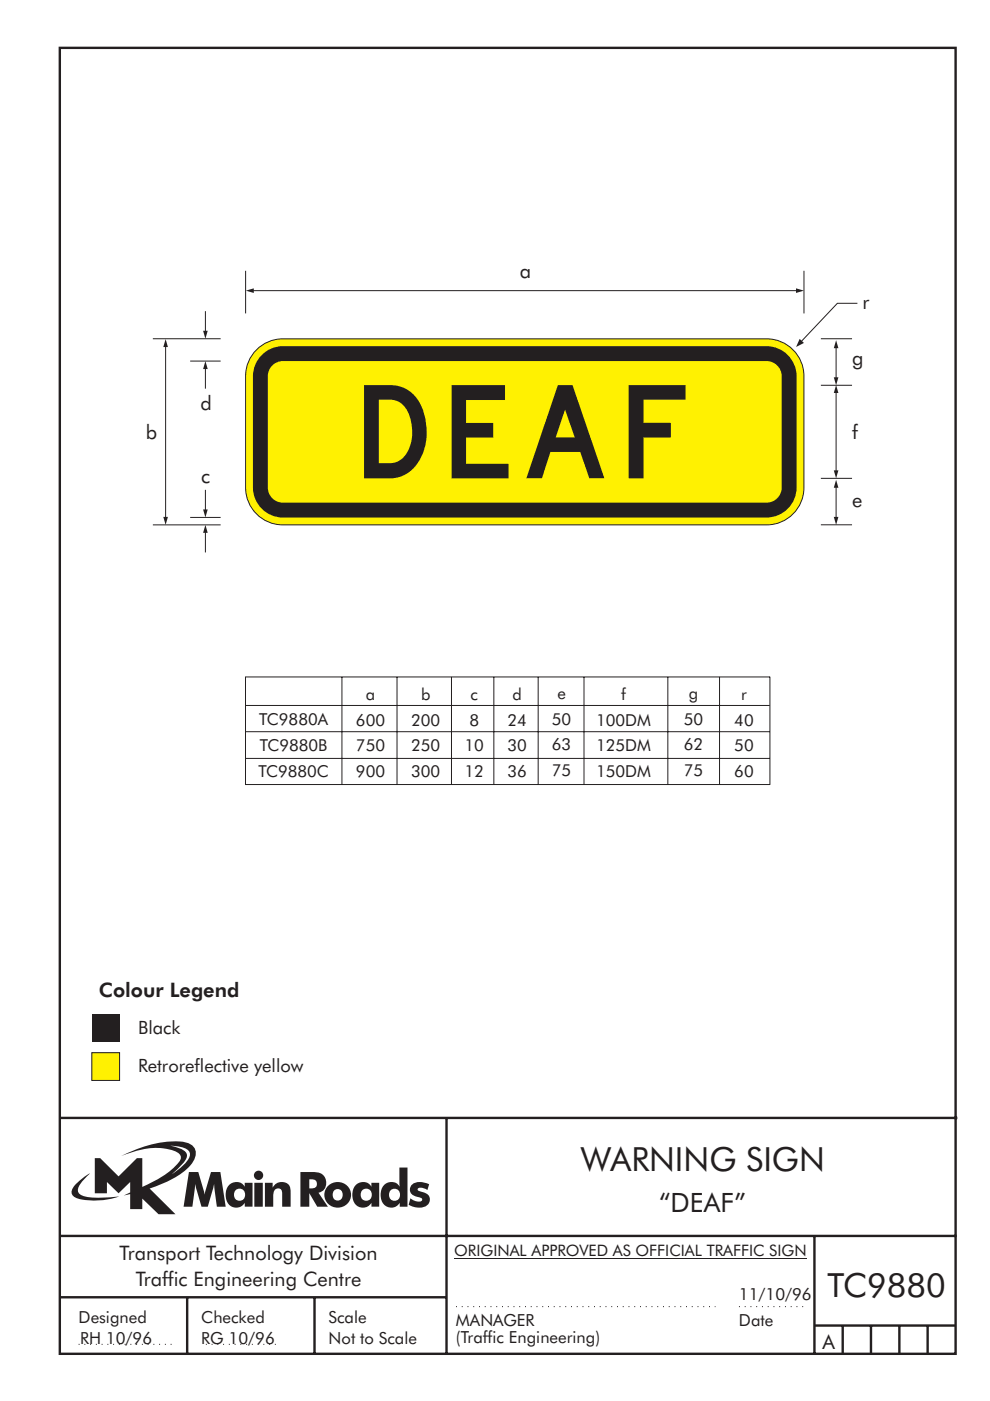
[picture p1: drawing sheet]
<svg xmlns="http://www.w3.org/2000/svg" width="210mm" height="297mm" viewBox="0 0 210 297" stroke-linecap="round" stroke-linejoin="round" font-family="sans-serif">
<g fill="none" stroke="#231f20" stroke-width=".51">
<path d="M12.7 10.1h189.9v276.9h-189.9zM12.7 237h190.3M94.7 236.9v50.1M12.7 262h190M12.7 275h82M39.7 275v12.1M66.7 275v12M172.7 262v25M172.7 281h30M178.7 281v6M184.7 281v6M190.7 281v6"/>
<path d="M196.7 281v6"/>
</g>
<path d="M96.7 277h55M156.7 277h14M16.7 285h20.3M43.6 285h15.1" fill="none" stroke="#231f20" stroke-width=".21" stroke-dasharray=".2 1" stroke-linecap="butt"/>
<path d="M36.1 242.9a5.8 5.8 0 0 1 3.9 1.1 1.58 1.58 0 0 1-.2 2l-1.1 1.2-2.3 1.8 .9-.8a6.5 6.5 0 0 0 2.3-3.2 2.43 2.43 0 0 0-2.2-1.8zM20.1 245.5v7.5h2.6v-2.4l2.4 2.4 2.5-2.4v2.2l-1.4 .7 1.4-.3v3.2h2.6v-2.3l3.4 3.3h3.6l-5.5-5.4a20.1 20.1 0 0 0 8.7-4.9 3.1 3.1 0 0 0 .7-3.8 3.8 3.8 0 0 0-3-1.3 25.1 25.1 0 0 0-12.4 3.1 16.1 16.1 0 0 1 11.1-1.1 1.56 1.56 0 0 1 1.4 1.9 17.9 17.9 0 0 1-8 5.8v-6.2h-1.2l-3.9 3.9-3.9-3.9zM16.2 251a1.82 1.82 0 0 0-.7 2.6 9.9 9.9 0 0 0 5.8 .9l2-.3 2-.5a22.2 22.2 0 0 1-7.7-.1 1.33 1.33 0 0 1-.8-2.3l1-1.2 1.3-1.3-1.4 .8zM65.6 250a1.13 1.13 0 0 1 1.2 .2 1.13 1.13 0 0 1 .3 1.2 1.26 1.26 0 0 1-1.5 .6zM63.7 248.5v7.3h1.9v-2.8l1.7 2.8h2.2l-2-2.9a2.25 2.25 0 0 0 1.6-2.7 2.25 2.25 0 0 0-2.6-1.7zM68.9 253.3a2.79 2.79 0 0 0 5.5 0 2.79 2.79 0 0 0-5.5 0zM70.9 252.3a1.15 1.15 0 0 1 1.8 1 1.15 1.15 0 0 1-1.8 1 1.46 1.46 0 0 1 0-2zM75.5 251.2a3.2 3.2 0 0 0 .4 4.6 2.13 2.13 0 0 0 2.9-.8v.8h1.6v-5h-1.7v.8a2.07 2.07 0 0 0-3.2-.4zM76.9 252.2a1.23 1.23 0 0 1 1.7 .3 1.23 1.23 0 0 1-.2 1.7 1.23 1.23 0 0 1-1.7-.1 1.54 1.54 0 0 1 .2-1.9zM84.7 247.5v4.1a2.16 2.16 0 0 0-2.3-.9 2.16 2.16 0 0 0-1.6 1.9 2.52 2.52 0 0 0 2.6 3.4 2.11 2.11 0 0 0 1.4-1v.8h1.6v-8.3zM82.9 252.3a1.24 1.24 0 0 1 1.9 1 1.24 1.24 0 0 1-1.9 1.1 1.47 1.47 0 0 1 0-2.1zM87.4 251.1a1.52 1.52 0 0 0-.4 1.7 1.52 1.52 0 0 0 1.4 .9 .82 .82 0 0 1 1.1 .8 2.07 2.07 0 0 1-2.5-.4l-.4 1.3a3.8 3.8 0 0 0 4 .2 1.56 1.56 0 0 0 .5-1.7 1.56 1.56 0 0 0-1.4-1.1 1.25 1.25 0 0 1-1.2-.6 1.21 1.21 0 0 1 1.7-.1l.4 .2 .4-1.2a3.7 3.7 0 0 0-3.6 0zM40.1 248.5l-1.2 7.3h1.9l.6-4.8 1.3 4.8h1.4l1.3-4.8 .6 4.8h1.9l-1.2-7.3h-2l-1.3 4.8-1.4-4.8zM48.7 251.2a3.2 3.2 0 0 0 .4 4.6 2.13 2.13 0 0 0 2.8-.8v.8h1.6v-5h-1.6v.8a2.07 2.07 0 0 0-3.2-.4zM50.1 252.2a1.23 1.23 0 0 1 1.6 .3 1.23 1.23 0 0 1-.2 1.7 1.23 1.23 0 0 1-1.7-.1 1.55 1.55 0 0 1 .3-1.9zM53.9 250.8v5h1.8v-5zM53.8 249.2a1 1 0 0 0 2 0 1 1 0 0 0-2 0zM56.2 250.8v5h1.7a5.4 5.4 0 0 1 .4-3.5 .91 .91 0 0 1 1.1-.2 .91 .91 0 0 1 .4 1v2.7h1.8v-2.9a2 2 0 0 0-1.4-2.3 2 2 0 0 0-2.4 1.2v-1z" fill-rule="evenodd" fill="#231f20"/>
<path d="M96.3 266.7h74.7" fill="none" stroke="#231f20" stroke-width=".21"/>
<path d="M19.5 223.2h5.9v5.9h-5.9z" fill-rule="evenodd" fill="#fff101" stroke="#231f20" stroke-width=".21"/>
<path d="M19.5 215h5.9v5.9h-5.9z" fill-rule="evenodd" fill="#231f20"/>
<g fill="none" stroke="#231f20" stroke-width=".21">
<path d="M53.7 61.6h115.2M52.1 149.6h111M52.2 155.1h111M72.5 143.5v22.9M84.2 143.5v22.9M95.7 143.5v22.9M104.7 143.5v22.9M114.1 143.5v22.9M123.8 143.5v22.9M141.6 143.5v22.9M152.6 143.5v22.9M163.2 143.5v22.9"/>
<path d="M163.2 143.5h-111.1v22.8h111.1M52.2 160.8h111"/>
</g>
<g fill="#231f20">
<path d="M52.1 61.6l1.7-.5v1z"/>
<path d="M168.8 61.1l1.7 .5-1.7 .5z"/>
</g>
<path d="M177.3 103.3v6.4" fill="none" stroke="#231f20" stroke-width=".21"/>
<g fill="#231f20">
<path d="M177.3 101.7l.5 1.7h-1z"/>
<path d="M176.8 109.6h1l-.5 1.7z"/>
</g>
<path d="M177.3 73.7v6.4" fill="none" stroke="#231f20" stroke-width=".21"/>
<g fill="#231f20">
<path d="M177.3 72.1l.5 1.7h-1z"/>
<path d="M176.8 80h1l-.5 1.7z"/>
</g>
<path d="M177.3 83.2v16.7" fill="none" stroke="#231f20" stroke-width=".21"/>
<g fill="#231f20">
<path d="M177.3 81.6l.5 1.7h-1z"/>
<path d="M176.8 99.7h1l-.5 1.7z"/>
</g>
<path d="M181.8 64.3h-4.3l-7.7 8.1" fill="none" stroke="#231f20" stroke-width=".21"/>
<path d="M169.5 71.9l1 .8-1.7 .9z" fill="#231f20"/>
<path d="M52.1 57.4v9.1M170.5 57.4v9.1M174 71.8h6.7M174 81.7h6.7M174 111.3h6.7M174 101.4h6.7" fill="none" stroke="#231f20" stroke-width=".21"/>
<path d="M54.4 74.2a7.8 7.8 0 0 1 5.5-2.4h102.7a7.9 7.9 0 0 1 7.9 7.9v23.7a7.9 7.9 0 0 1-7.9 7.9h-102.7a7.9 7.9 0 0 1-7.8-7.9v-23.7a7.8 7.8 0 0 1 2.3-5.5z" fill-rule="evenodd" fill="#fff101" stroke="#231f20" stroke-width=".21"/>
<path d="M55.5 75.3a6.4 6.4 0 0 1 4.5-1.9h102.5a6.4 6.4 0 0 1 6.4 6.4v23.6a6.4 6.4 0 0 1-6.4 6.3h-102.5a6.4 6.4 0 0 1-6.4-6.3v-23.6a6.3 6.3 0 0 1 1.9-4.5z" fill-rule="evenodd" fill="#231f20"/>
<path d="M57.7 77.5a3.2 3.2 0 0 1 2.3-.9h102.5a3.2 3.2 0 0 1 3.2 3.2v23.6a3.2 3.2 0 0 1-3.2 3.2h-102.5a3.2 3.2 0 0 1-3.2-3.2v-23.6a3.2 3.2 0 0 1 .9-2.3z" fill-rule="evenodd" fill="#fff101"/>
<path d="M35.1 73.4v36.3" fill="none" stroke="#231f20" stroke-width=".21"/>
<g fill="#231f20">
<path d="M35.1 71.9l.5 1.7h-1z"/>
<path d="M34.6 109.6h1l-.5 1.7z"/>
</g>
<path d="M43.6 66v4.3" fill="none" stroke="#231f20" stroke-width=".21"/>
<path d="M43.1 70.1h.9l-.4 1.7z" fill="#231f20"/>
<path d="M43.6 103.9v4.3" fill="none" stroke="#231f20" stroke-width=".21"/>
<path d="M43.1 108h.9l-.4 1.7z" fill="#231f20"/>
<path d="M43.6 78.1v4.3" fill="none" stroke="#231f20" stroke-width=".21"/>
<path d="M43.6 76.6l.4 1.6h-.9z" fill="#231f20"/>
<path d="M43.6 112.8v4.3" fill="none" stroke="#231f20" stroke-width=".21"/>
<path d="M43.6 111.3l.4 1.7h-.9z" fill="#231f20"/>
<path d="M32.4 71.8h14.4M40.3 76.6h6.5M32.4 111.3h14.4M40.3 109.7h6.5" fill="none" stroke="#231f20" stroke-width=".21"/>
<text font-size="19.8" fill="#231f20" x="77.2" y="101.4">DEAF</text>
<g font-size="7.1" fill="#231f20">
<text x="123.1" y="248.3">WARNING SIGN</text>
<text x="175.4" y="275">TC9880</text>
</g>
<text font-size="5.6" fill="#231f20" x="139.7" y="257">“DEAF”</text>
<g font-size="4.2" fill="#231f20">
<text x="110.2" y="59">a</text>
<text x="182.9" y="65.4">r</text>
<text x="180.7" y="77.4">g</text>
<text x="42.5" y="86.9">d</text>
<text x="30.9" y="93.1">b</text>
<text x="180.7" y="93.1">f</text>
<text x="42.7" y="102.4">c</text>
<text x="180.7" y="107.4">e</text>
<text x="20.9" y="211.4">Colour Legend</text>
<text x="25.3" y="267">Transport Technology Division</text>
<text x="28.8" y="272.6">Traffic Engineering Centre</text>
<text x="174.4" y="285.9">A</text>
</g>
<g font-size="3.9" fill="#231f20">
<text x="29.3" y="219.2">Black</text>
<text x="29.3" y="227.4">Retroreflective yellow</text>
</g>
<g font-size="3.5" fill="#231f20">
<text x="77.6" y="148.4">a</text>
<text x="89.3" y="148.4">b</text>
<text x="99.8" y="148.4">c</text>
<text x="108.6" y="148.4">d</text>
<text x="118.2" y="148.2">e</text>
<text x="131.7" y="148.4">f</text>
<text x="146" y="148.2">g</text>
<text x="157.1" y="148.4">r</text>
<text x="55" y="153.8">TC9880A</text>
<text x="75.5" y="153.8">600</text>
<text x="87.2" y="153.8">200</text>
<text x="99.5" y="153.8">8</text>
<text x="107.6" y="153.8">24</text>
<text x="117" y="153.6">50</text>
<text x="126.4" y="153.8">100DM</text>
<text x="145" y="153.6">50</text>
<text x="155.7" y="153.8">40</text>
<text x="55.1" y="159.2">TC9880B</text>
<text x="75.5" y="159.3">750</text>
<text x="87.2" y="159.3">250</text>
<text x="98.5" y="159.3">10</text>
<text x="107.6" y="159.3">30</text>
<text x="117" y="159.1">63</text>
<text x="126.4" y="159.3">125DM</text>
<text x="145" y="159.1">62</text>
<text x="155.7" y="159.3">50</text>
<text x="54.8" y="164.7">TC9880C</text>
<text x="75.5" y="164.7">900</text>
<text x="87.2" y="164.7">300</text>
<text x="98.5" y="164.7">12</text>
<text x="107.6" y="164.7">36</text>
<text x="117" y="164.5">75</text>
<text x="126.4" y="164.7">150DM</text>
<text x="145" y="164.5">75</text>
<text x="155.7" y="164.7">60</text>
<text x="156.7" y="275.6">11/10/96</text>
<text x="16.7" y="280.5">Designed</text>
<text x="42.7" y="280.5">Checked</text>
<text x="69.7" y="280.5">Scale</text>
<text x="96.7" y="281">MANAGER</text>
<text x="156.7" y="281">Date</text>
<text x="17" y="284.9">RH 10/96</text>
<text x="42.7" y="284.9">RG 10/96</text>
<text x="69.7" y="285">Not to Scale</text>
<text x="96.7" y="284.8">(Traffic Engineering)</text>
</g>
<text font-size="3.4" fill="#231f20" x="96.3" y="266.4">ORIGINAL APPROVED AS OFFICIAL TRAFFIC SIGN</text>
</svg>
